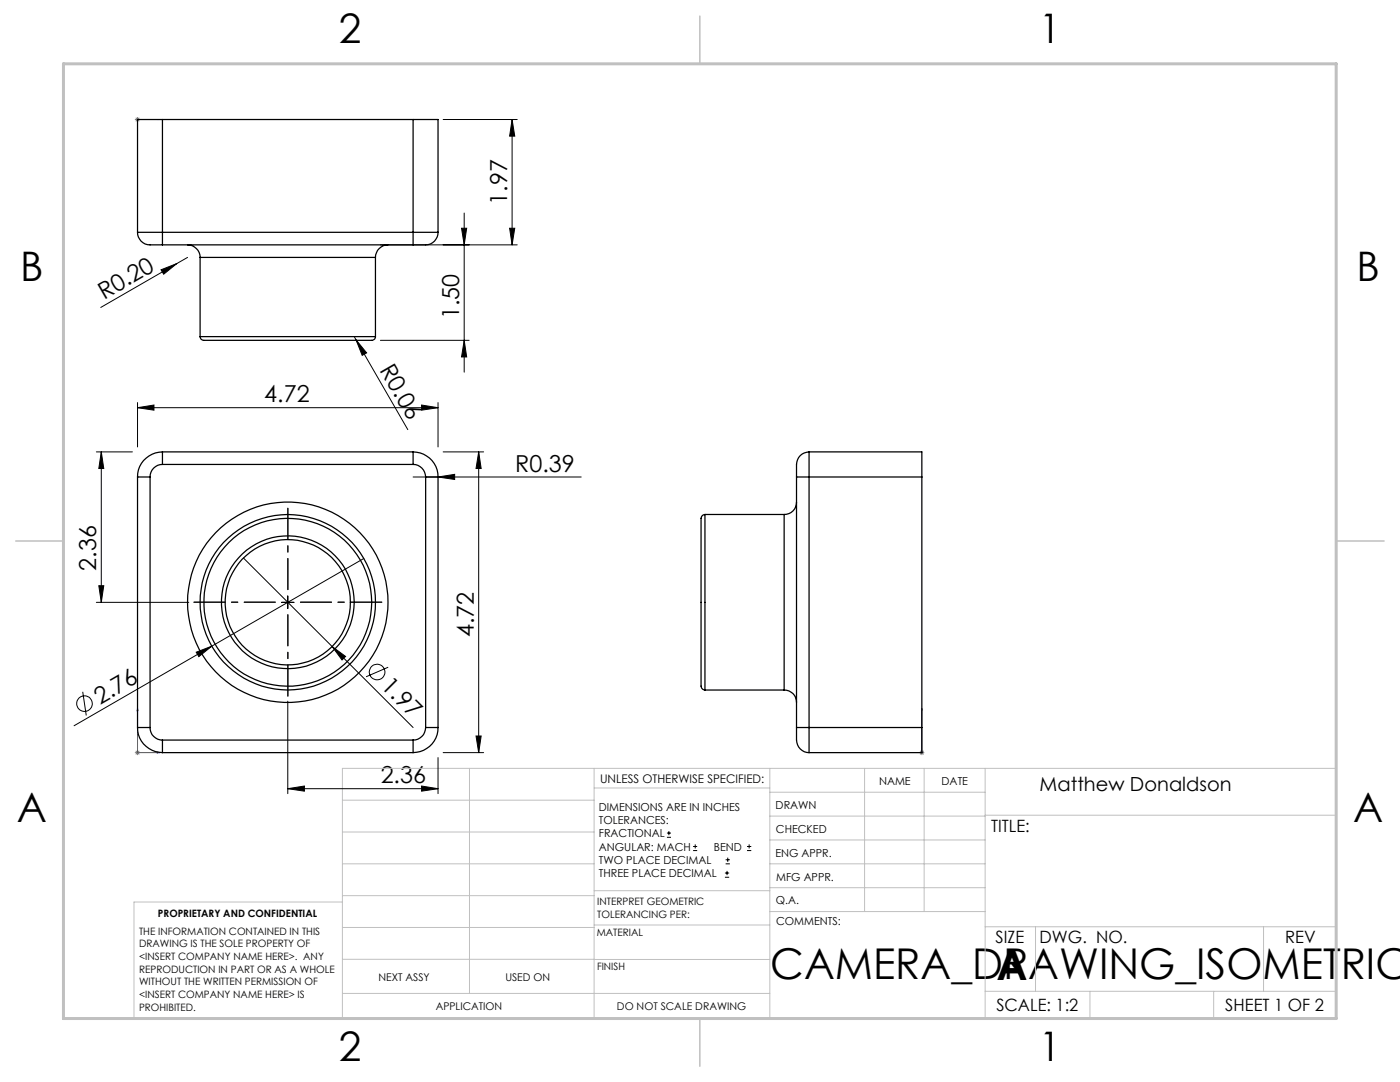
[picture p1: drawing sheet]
<svg xmlns="http://www.w3.org/2000/svg" width="279mm" height="216mm" viewBox="0 0 279 216" stroke-linecap="round" stroke-linejoin="round" font-family="sans-serif">
<g fill="none" stroke="#000" stroke-width=".2">
<path d="M88.4 23.8h14.8M102.2 23.8l.5 3.4h-1zM102.2 23.8v25.1M32.1 53.8l3.2-1.2-2.6 2.1zM35.3 52.6l-15.2 8.7M37.4 51.4l-2.1 1.2M75.9 48.9h27.3M92.1 45.5h1l-.5 3.4zM92.6 42.5v31.8M101.7 45.5h1l-.5 3.4zM70.7 67.2l.3 .6M71 67.8l2.2 2.6-.9 .5z"/>
<path d="M71 67.8l10.4 17.9M75.9 67.9h17.7M92.6 67.9l.5 3.3h-1zM19.2 90.2h7.2M20.2 90.2l.5 3.3h-1zM20.2 90.2v30M27.4 81.4l3.3-.6v1zM27.4 80.3v8.9M27.4 81.4h60M82.4 95.2h33.6M84.1 80.8l3.3 .6-3.3 .4zM87.4 95.2l3.3-.5v1z"/>
<path d="M87.4 80.3v8.9M88.4 90.2h8.1M95.5 90.2l.5 3.3h-1zM95.5 90.2v60M19.7 116.9h1l-.5 3.3zM48.6 111.3l33.8 33.9M57.4 118.9v2.5M72.6 111.4l-30.3 17.5M16.5 138l.7 4.8M19.2 120.2h18.5M39.2 130.1l3.1-1.2-2.6 2.1zM42.3 128.9l-27.5 15.9"/>
<path d="M56.2 120.2h2.5M57.4 139.9v18.5M66.3 129l2.7 2-.7 .7zM77.5 133.1l-4.4 1.9M57.4 157.4l3.3-.6v1.1zM57.4 157.4h30M84.1 156.8l3.3 .6-3.3 .5zM87.4 151.2v7.2M88.4 150.2h8.1M95 146.9h1l-.5 3.3zM133.1 167.1h.8M133.1 166.2h.8"/>
<path d="M133.5 165.8v.9M138.3 169.7h.8M138.3 168.9h.8M138.7 168.5v.8M144.7 175h.8M144.7 174.2h.8M144.8 172.4h.9M144.8 171.6h.9M145.1 173.8v.8M145.2 171.1v.9M149.1 169.7h.8M149.1 168.9h.8"/>
<path d="M149.5 168.5v.8"/>
<circle cx="75.3" cy="134.1" r="1.56"/>
<circle cx="16.9" cy="140.4" r="1.55"/>
</g>
<path d="M27.3 23.8h.3zM27.4 23.8h.1M27.4 23.8h4.5M31.9 23.8h-.5h.5M27.4 141.4l.2 .4h-.3zM27.4 141.4v8.8h4.5M31.4 150.1l.5 .1-.5 .1zM184 150.1v.2zM184 141.4v.4v-.4M184 150.2h.1M184 141.4v8.8" fill="none" stroke="#00f" stroke-width=".2"/>
<path d="M26.9 23.8h1M27.1 23.5l.7 .7M27.4 23.4v.9M27.8 23.5l-.7 .7M26.9 150.2h1M27.1 149.8l.7 .7M27.4 149.7v1M27.8 149.8l-.7 .7M183.5 150.2h1M183.6 149.8l.7 .7M184 149.7v1M184.3 149.8l-.7 .7" fill="none" stroke="#808080" stroke-width=".2"/>
<path d="M57.5 117.7v-16.3M55 120.2h-16.3M57.5 122.7v16.2M60 120.2h16.2" fill="none" stroke="#000" stroke-width=".2" stroke-dasharray="15.2 1.3 1.3 1.3" stroke-dashoffset="9"/>
<g fill="none" stroke="#c0c0c0" stroke-width=".2">
<path d="M68.3 159.7h50.3M93.7 153.3v44.9M118.6 153.3v49.9M118.6 157.2h35M153.6 153.3v49.9M153.6 158.1h43M172.5 153.3v28.6M184.4 153.3v28.6M196.6 153.3v49.9M68.3 180h-41.6v23.2h240v-49.9h-198.4v49.9M68.3 166h50.3M68.3 178.7h50.3"/>
<path d="M68.3 172.4h50.3M118.6 177.7h35M153.6 162.8h43M153.6 177.1h43M153.6 172.4h43M153.6 167.6h43M196.6 162.7h70.1M68.3 198.2h85.3M68.3 191.4l85.3 .1M68.3 185.1h50.3M118.6 184.6h35M153.6 181.9h43"/>
<path d="M196.6 184.9h70.1M196.6 197.8h70.1M206.7 184.9v12.9M217.5 197.8v5.4M242.2 197.8v5.4M252.2 184.9v12.9"/>
</g>
<path d="M139.7 3.2v9.5M3.1 107.9h9.6M266.7 107.9h9.5M139.7 203.2v9.6" fill="none" stroke="#c0c0c0" stroke-width=".3"/>
<path d="M12.7 12.7h254v190.5h-254z" fill="none" stroke="#c0c0c0" stroke-width=".6"/>
<g fill="#00f">
<path d="M31.4 150.1l.5 .1-.5 .1zM27.4 141.4l.2 .4h-.3z"/>
<path d="M184 150.1v.2zM184 141.4v.4z"/>
<path d="M31.4 23.8h.5zM27.3 23.8h.3z"/>
</g>
<g fill="#000">
<path d="M71 67.8l2.2 2.6-.9 .5zM87.4 95.2l3.3-.5v1zM66.3 129l2.7 2-.7 .7z"/>
<path d="M20.2 90.2l.5 3.3h-1zM19.7 116.9h1l-.5 3.3zM102.2 23.8l.5 3.4h-1zM101.7 45.5h1l-.5 3.4zM92.1 45.5h1l-.5 3.4zM92.6 67.9l.5 3.3h-1z"/>
<path d="M27.4 81.4l3.3-.6v1zM84.1 80.8l3.3 .6-3.3 .4zM57.4 157.4l3.3-.6v1.1zM84.1 156.8l3.3 .6-3.3 .5z"/>
<path d="M39.2 130.1l.5 .9 2.6-2.1zM32.1 53.8l.6 .9 2.6-2.1z"/>
<path d="M95 146.9h1l-.5 3.3zM95.5 90.2l.5 3.3h-1z"/>
</g>
<g fill="none" stroke="#000" stroke-width=".25">
<path d="M32.4 23.8h-5v22.6M32.4 23.8v22.6M32.4 23.8h50M82.4 23.8h5v22.6M82.4 23.8v22.6M27.4 46.4h5M27.4 46.4a2.62 2.62 0 0 0 3.3 2.5h1.7M32.4 46.4v2.5M32.4 46.4h50M32.4 48.9h50M37.4 48.9a2.53 2.53 0 0 1 2.5 2.5M39.9 51.4h35"/>
<path d="M39.9 51.4v15.8M74.9 51.4v15.8M77.4 48.9a2.53 2.53 0 0 0-2.5 2.5M82.4 46.4h5M82.4 46.4v2.5M87.4 46.4a2.62 2.62 0 0 1-3.2 2.5h-1.8M39.9 67.2a.98 .98 0 0 0 1.4 .7h32.5a.9 .9 0 0 0 1.1-.7M39.9 67.2h35M27.4 95.2h2.6M27.4 95.2v50M30 95.2v50M32.4 92.7a2.47 2.47 0 0 0-2.4 2.5"/>
<path d="M32.4 90.2a5 5 0 0 0-5 5M32.4 90.2v2.5M32.4 92.7h50M32.4 90.2h50M82.4 92.7a2.53 2.53 0 0 1 2.5 2.5M82.4 90.2v2.5M82.4 90.2a5 5 0 0 1 5 5M84.9 95.2h2.5M84.9 95.2v50M87.4 95.2v50M159 95.2h2.5M159 95.2v50"/>
<path d="M161.5 90.2v5M161.5 90.2h22.5v5M161.5 90.2a2.73 2.73 0 0 0-2.5 3.2v1.8M161.5 95.2h22.5M161.5 95.2v50M184 95.2v50M140.7 102.7a1.06 1.06 0 0 0-.8 1.4v31.8a1.78 1.78 0 0 0 .4 1.6l.4 .2M140.7 102.7v35M140.7 102.7h15.8M156.5 102.7v35M159 100.2a2.41 2.41 0 0 1-2.5 2.5M140.7 137.7h15.8"/>
<path d="M156.5 137.7a2.41 2.41 0 0 1 2.5 2.5M27.4 145.2h2.6M27.4 145.2a5 5 0 0 0 5 5M30 145.2a2.47 2.47 0 0 0 2.4 2.5M32.4 147.7v2.5M32.4 150.2h50M32.4 147.7h50M82.4 147.7v2.5M84.9 145.2h2.5M84.9 145.2a2.53 2.53 0 0 1-2.5 2.5M87.4 145.2a5 5 0 0 1-5 5M159 145.2h2.5"/>
<path d="M159 145.2v1.4a3 3 0 0 0 2 3.5l.5 .1M161.5 145.2v5M161.5 145.2h22.5M184 145.2v5h-22.5"/>
<circle cx="57.4" cy="120.2" r="12.5"/>
<circle cx="57.4" cy="120.2" r="17.5"/>
<circle cx="57.4" cy="120.2" r="16.8"/>
<circle cx="57.4" cy="120.2" r="20"/>
<circle cx="57.4" cy="120.2" r="13.2"/>
</g>
<g font-size="8.5">
<text x="153.7" y="195.4">CAMERA_DRAWING_ISOMETRIC</text>
<text x="198.9" y="195.5">A</text>
</g>
<g font-size="8.1">
<text x="67.6" y="8.5">2</text>
<text x="207.3" y="8.5">1</text>
<text x="4" y="56.2">B</text>
<text x="270.7" y="56.2">B</text>
<text x="3.3" y="164.1">A</text>
<text x="270" y="164.1">A</text>
<text x="67.6" y="211.7">2</text>
<text x="207.3" y="211.7">1</text>
</g>
<g font-size="4.7">
<text x="101.2" y="40.9" transform="rotate(-90 101.2 40.9)">1.97</text>
<text x="20.8" y="59.9" transform="rotate(-30 20.8 59.9)">R0.20</text>
<text x="91.6" y="63.7" transform="rotate(-90 91.6 63.7)">1.50</text>
<text x="75.7" y="73.8" transform="rotate(60 75.7 73.8)">R0.06</text>
<text x="52.7" y="80.3">4.72</text>
<text x="102.8" y="94.2">R0.39</text>
<text x="19.2" y="113.9" transform="rotate(-90 19.2 113.9)">2.36</text>
<text x="94.5" y="127.2" transform="rotate(-90 94.5 127.2)">4.72</text>
<text x="75.9" y="137.1" transform="rotate(45 75.9 137.1)">1.97</text>
<text x="20" y="140.6" transform="rotate(-30 20 140.6)">2.76</text>
<text x="76" y="156.3">2.36</text>
</g>
<text font-size="3.9" x="207.5" y="157.8">Matthew Donaldson</text>
<g font-size="3.4">
<text x="197.8" y="166">TITLE:</text>
<text x="198.7" y="188.1">SIZE</text>
<text x="207.5" y="188.1">DWG. NO.</text>
<text x="256.5" y="188.2">REV</text>
<text x="198.8" y="201.7">SCALE: 1:2</text>
<text x="244.5" y="201.7">SHEET 1 OF 2</text>
</g>
<text font-size="2.4" x="119.8" y="156.2">UNLESS OTHERWISE SPECIFIED:</text>
<g font-size="2.2">
<text x="119.5" y="161.8">DIMENSIONS ARE IN INCHES</text>
<text x="154.8" y="161.4">DRAWN</text>
<text x="175.4" y="156.6">NAME</text>
<text x="187.9" y="156.7">DATE</text>
<text x="119.5" y="164.4">TOLERANCES:</text>
<text x="119.5" y="167.1">FRACTIONAL</text>
<text x="154.9" y="166.3">CHECKED</text>
<text x="119.5" y="169.7">ANGULAR: MACH</text>
<text x="119.5" y="172.4">TWO PLACE DECIMAL</text>
<text x="142.5" y="169.7">BEND</text>
<text x="154.8" y="170.9">ENG APPR.</text>
<text x="119.5" y="175">THREE PLACE DECIMAL</text>
<text x="154.9" y="175.7">MFG APPR.</text>
<text x="154.9" y="180.4">Q.A.</text>
<text x="154.9" y="184.6">COMMENTS:</text>
</g>
<g font-size="2.1">
<text x="75.5" y="195.7">NEXT ASSY</text>
<text x="100.9" y="195.7">USED ON</text>
<text x="86.9" y="201.5">APPLICATION</text>
<text x="123.1" y="201.6">DO NOT SCALE DRAWING</text>
</g>
<g font-size="2">
<text x="31.5" y="182.9">PROPRIETARY AND CONFIDENTIAL</text>
<text x="119.2" y="180.6">INTERPRET GEOMETRIC</text>
<text x="119.2" y="183.1">TOLERANCING PER:</text>
<text x="27.8" y="186.5">THE INFORMATION CONTAINED IN THIS</text>
<text x="27.8" y="189">DRAWING IS THE SOLE PROPERTY OF</text>
<text x="27.8" y="191.6">&lt;INSERT COMPANY NAME HERE&gt;. ANY</text>
<text x="119.1" y="186.7">MATERIAL</text>
<text x="27.8" y="194.1">REPRODUCTION IN PART OR AS A WHOLE</text>
<text x="27.8" y="196.6">WITHOUT THE WRITTEN PERMISSION OF</text>
<text x="119.1" y="193.5">FINISH</text>
<text x="27.8" y="199.1">&lt;INSERT COMPANY NAME HERE&gt; IS</text>
<text x="27.8" y="201.7">PROHIBITED.</text>
</g>
</svg>
